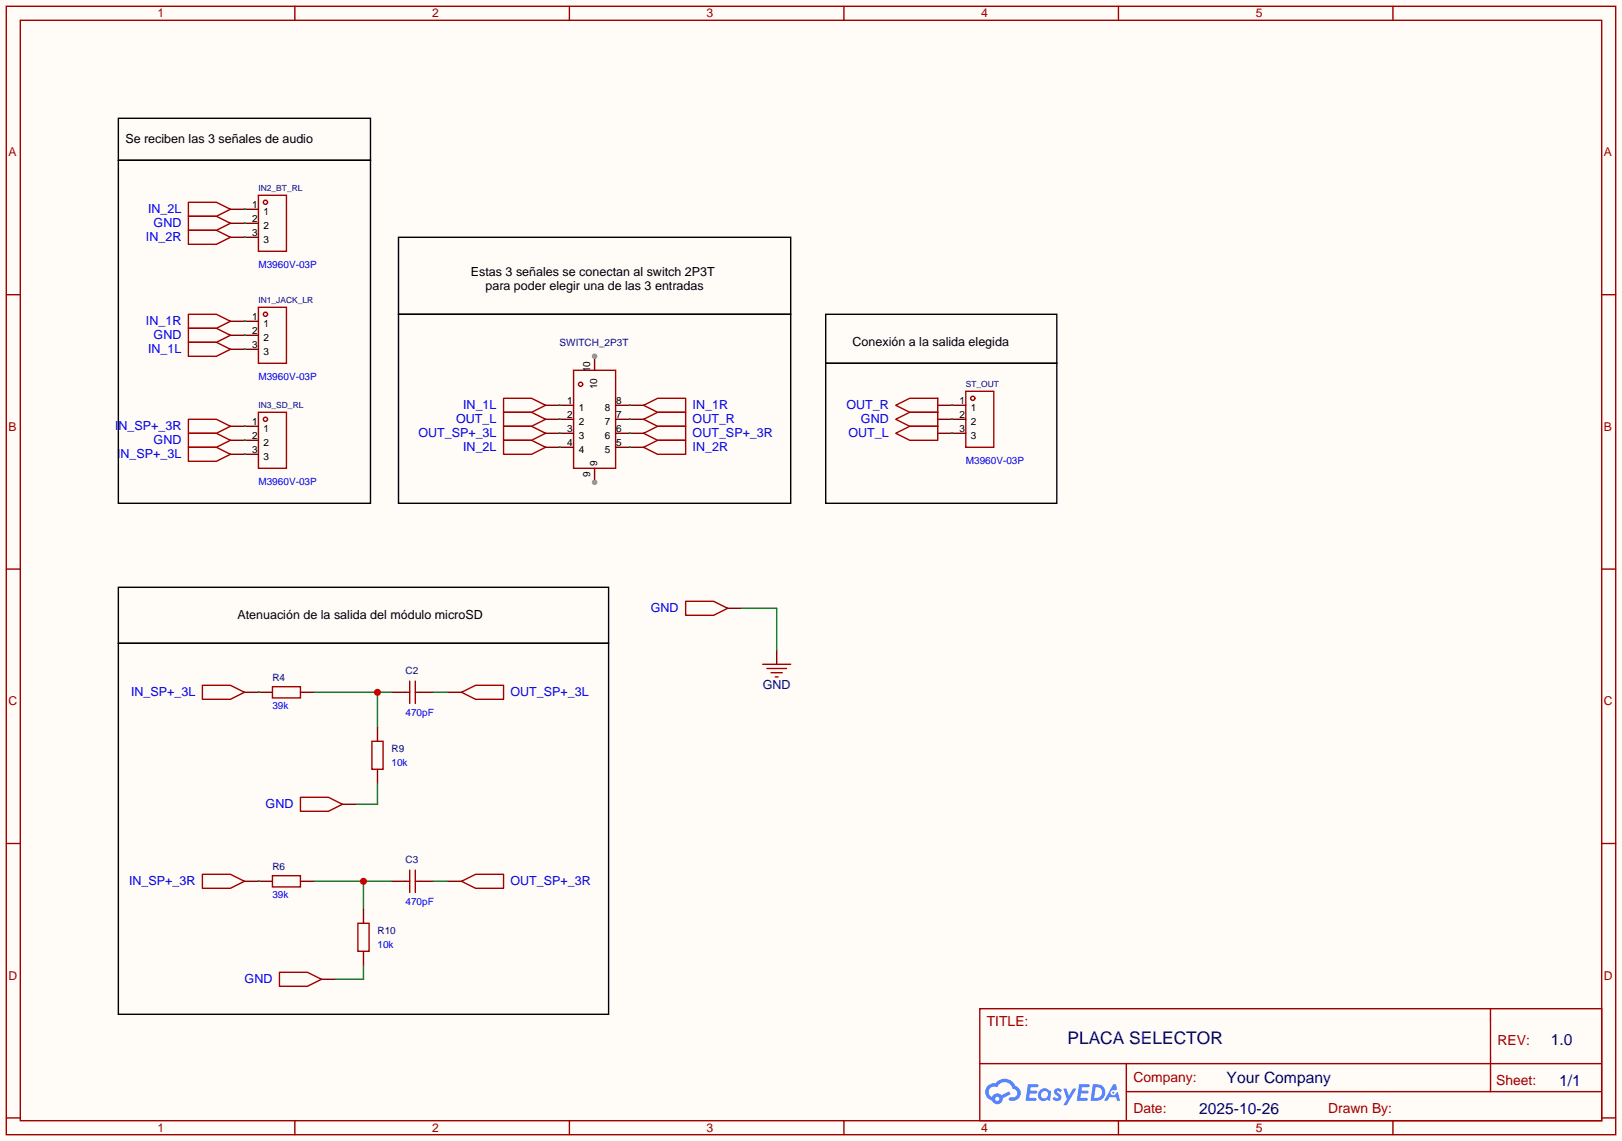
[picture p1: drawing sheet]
<svg xmlns="http://www.w3.org/2000/svg" width="294mm" height="207mm" viewBox="0 0 294 207" stroke-linecap="round" stroke-linejoin="round" font-family="sans-serif">
<path d="M0 0h294.1v207h-294.1z" fill="#fffcf7"/>
<g fill="none" stroke="#a10000" stroke-width=".25">
<path d="M1.1 1.1h291.9v204.8h-291.9zM3.7 3.7h286.7v199.6h-286.7zM53.5 1.1v2.6M103.3 1.1v2.6M153 1.1v2.6M202.8 1.1v2.6M252.6 1.1v2.6M1.1 53.5h2.6M290.4 53.5h2.6M1.1 103.3h2.6M290.4 103.3h2.6M1.1 153h2.6"/>
<path d="M290.4 153h2.6M177.7 183h112.7v20.3h-112.7zM177.7 193h112.7M204.2 198.1h86.2M204.2 193v10.1M270.3 183v15.1M1.1 202.8h2.6M53.5 203.3v2.6M103.3 203.3v2.6M153 203.3v2.6M202.8 203.3v2.6M252.6 203.3v2.6"/>
<path d="M290.4 202.8h2.6"/>
</g>
<g fill="#5487ff">
<path d="M191.3 197.6l.5-.2 .4 .1 .3 .3-.2 .4a.33 .33 0 0 0-.3-.3 .33 .33 0 0 0-.3 .2v.1a.89 .89 0 0 1 .6 1.3 1 1 0 0 1-1.5-.1l.4-.4 .5 .3 .2-.1v-.2a.88 .88 0 0 1-.6-1.4z"/>
<path d="M192.8 197.5h.6l.4 1.3 .8-1.3h.6l-1.8 3h-.6l.7-1.1z"/>
<path d="M186.4 196.7h.8a1.1 1.1 0 0 1 1.1 .2l-.1 .3-1.3 .1-.1 .6h1.1l.2 .2-.3 .3h-1.1l-.1 .8h1.2l.1 .4-.2 .1h-1.7z"/>
<path d="M195.7 196.7h.8a1.11 1.11 0 0 1 1.1 .2 .26 .26 0 0 1-.3 .4h-1.1l-.1 .6h1.1l.2 .2-.3 .3h-1.1l-.1 .8h1.2l.1 .4-.2 .1h-1.7z"/>
<path d="M201.9 196.7h.5l.2 .9-.4 .3a.5 .5 0 0 0-.8 .1 .5 .5 0 0 0 .3 .7 .5 .5 0 0 0 .7-.4l.3-.2 .4 1.6h-.5l-.2-.6h-1.2l-.4 .6h-.6z"/>
<path d="M198.2 196.7l-.4 3h.9a1.51 1.51 0 0 0 1.7-1.5 1.51 1.51 0 0 0-1.7-1.5zM198.7 197.2a1 1 0 0 1 1.2 1.1 1 1 0 0 1-1.3 .9h-.2z"/>
<path d="M188.7 197.7a1.07 1.07 0 0 0-.3 1.6 1.07 1.07 0 0 0 1.5 .2l.5 .2 .2-1.6-.1-.2-.3-.1a1.02 1.02 0 0 0-1.5-.1zM188.7 198.6a.67 .67 0 0 1 1.3 0 .67 .67 0 0 1-1.3 0z"/>
<path d="M179.1 197a1.58 1.58 0 0 0 .8 2.7 1.01 1.01 0 0 0 1.1 .6 1.01 1.01 0 0 0 .9-1l1.4-.8-.3-.5-1.4 .7a1.03 1.03 0 0 0-1.7 .3 1 1 0 0 1-.5-1.4 1 1 0 0 1 1.4-.3 1.49 1.49 0 0 1 1.6-1 1.49 1.49 0 0 1 1.3 1.3 .82 .82 0 0 1 .7 1 .82 .82 0 0 1-1.2 .5 .31 .31 0 0 0-.3 .3 .31 .31 0 0 0 .3 .3 1.43 1.43 0 0 0 1.8-.9 1.43 1.43 0 0 0-.9-1.8 2.09 2.09 0 0 0-3.6-.5l-.8 .1zM180.5 199.4a.39 .39 0 0 1 .7 0 .39 .39 0 0 1-.7 0z"/>
<circle cx="201.9" cy="198.2" r=".19"/>
</g>
<g fill="none" stroke="#a10000" stroke-width=".25">
<path d="M104 67.2h7.6v17.8h-7.6z"/>
<circle cx="105.3" cy="69.7" r=".38"/>
</g>
<path d="M101.5 73.5h2.5M101.5 76.1h2.5M101.5 78.6h2.5M111.6 73.5h2.6M111.6 76.1h2.6M111.6 78.6h2.6M101.5 81.2h2.5M107.8 85v2.5M111.6 81.2h2.6" fill="none" stroke="#870000" stroke-width=".25"/>
<circle cx="107.8" cy="87.5" r=".51" fill="#999"/>
<path d="M107.8 64.6v2.6" fill="none" stroke="#870000" stroke-width=".25"/>
<circle cx="107.8" cy="64.6" r=".51" fill="#999"/>
<g fill="none" stroke="#870000" stroke-width=".25">
<path d="M41.8 38h2.5M41.8 58.3h2.5M41.8 40.5h2.5M41.8 43.1h2.5M41.8 60.8h2.5M41.8 63.4h2.5M41.8 79.9h2.5M41.8 77.3h2.5M98.9 73.5h2.6M98.9 76.1h2.6M98.9 78.6h2.6M114.2 73.5h2.5"/>
<path d="M114.2 76.1h2.5M114.2 78.6h2.5M170.1 73.5h2.5M170.1 76.1h2.5M170.1 78.6h2.5M41.8 82.4h2.5M98.9 81.2h2.6M114.2 81.2h2.5M132 110.4h2.5M140.8 118v2.5M44.3 125.6h5.1M54.5 125.6h2.5"/>
<path d="M71 125.6h2.5M76.1 125.6h2.5M81.2 125.6h2.5M62.1 145.9h2.5"/>
</g>
<g fill="none" stroke="#a10000" stroke-width=".25">
<path d="M34.2 36.7h5l2.6 1.3-2.6 1.2h-5zM34.2 39.2h5l2.6 1.3-2.6 1.3h-5zM34.2 57h5l2.6 1.3-2.6 1.3h-5zM34.2 59.6h5l2.6 1.2-2.6 1.3h-5zM34.2 41.8h5l2.6 1.3-2.6 1.2h-5zM34.2 62.1h5l2.6 1.3-2.6 1.2h-5zM34.2 78.6h5l2.6 1.3-2.6 1.3h-5zM34.2 76.1h5l2.6 1.2-2.6 1.3h-5zM91.3 72.3h5.1l2.5 1.2-2.5 1.3h-5.1zM91.3 74.8h5.1l2.5 1.3-2.5 1.2h-5.1zM91.3 77.3h5.1l2.5 1.3-2.5 1.3h-5.1zM91.3 79.9h5.1l2.5 1.3-2.5 1.2h-5.1z"/>
<path d="M116.7 73.5l2.6-1.2h5v2.5h-5zM116.7 76.1l2.6-1.3h5v2.5h-5zM116.7 78.6l2.6-1.3h5v2.6h-5zM162.4 73.5l2.6-1.2h5.1v2.5h-5.1zM162.4 76.1l2.6-1.3h5.1v2.5h-5.1zM162.4 78.6l2.6-1.3h5.1v2.6h-5.1zM34.2 81.2h5l2.6 1.2-2.6 1.3h-5zM116.7 81.2l2.6-1.3h5v2.5h-5zM124.3 109.1h5.1l2.6 1.3-2.6 1.2h-5.1zM36.7 124.3h5.1l2.5 1.3-2.5 1.3h-5.1zM49.4 124.6h5.1v2h-5.1zM73.5 125.6h.8"/>
<path d="M74.3 123.6v4M75.3 123.6v4M75.3 125.6h.8M83.7 125.6l2.5-1.3h5.1v2.6h-5.1zM138.3 120.5h5.1M139.1 121.3h3.5M139.8 122h2.1M140.6 122.8h.5M54.5 144.7h5.1l2.5 1.2-2.5 1.3h-5.1z"/>
</g>
<path d="M101.5 73.5h.1M101.5 76.1h.1M101.5 78.6h.1M114.2 78.6h.1M114.2 76.1h.1M114.2 73.5h.1M101.5 81.2h.1M114.2 81.2h.1M134.5 110.4h6.3v7.6M46.9 125.6h.1M57 125.6h14M68.5 125.6v6.4" fill="none" stroke="#008700" stroke-width=".25"/>
<circle cx="68.5" cy="125.6" r=".63" fill="#c00"/>
<path d="M78.6 125.6h2.6M46.9 159.9h.1M57 159.9h14M65.9 159.9v5.1" fill="none" stroke="#008700" stroke-width=".25"/>
<path d="M44.3 159.9h5.1M54.5 159.9h2.5M71 159.9h2.5M76.1 159.9h2.5M81.2 159.9h2.5M58.3 177.7h2.5" fill="none" stroke="#870000" stroke-width=".25"/>
<path d="M36.7 158.6h5.1l2.5 1.3-2.5 1.3h-5.1zM49.4 158.9h5.1v2h-5.1zM73.5 159.9h.8M74.3 157.9v4M75.3 157.9v4M75.3 159.9h.8M83.7 159.9l2.5-1.3h5.1v2.6h-5.1zM50.7 176.4h5.1l2.5 1.3-2.5 1.2h-5.1z" fill="none" stroke="#a10000" stroke-width=".25"/>
<circle cx="65.9" cy="159.9" r=".63" fill="#c00"/>
<g fill="none" stroke="#008700" stroke-width=".25">
<path d="M44.3 38h.1M44.3 58.3h.1M44.3 40.5h.1M44.3 43.1h.1M44.3 60.8h.1M44.3 63.4h.1M44.3 79.9h.1M44.3 77.3h.1M172.6 73.5h.1M172.6 76.1h.1M172.6 78.6h.1M44.3 82.4h.1"/>
<path d="M68.5 142.1v3.8h-3.9M78.6 159.9h2.6M65.9 175.1v2.6h-5.1"/>
</g>
<g fill="none" stroke="#a10000" stroke-width=".25">
<path d="M46.9 35.4h5v10.2h-5zM46.9 55.8h5v10.1h-5zM46.9 74.8h5v10.2h-5zM175.1 71h5.1v10.2h-5.1zM67.4 134.5h2.1v5.1h-2.1zM64.9 167.5h2v5.1h-2z"/>
<circle cx="48.1" cy="36.7" r=".38"/>
<circle cx="48.1" cy="57" r=".38"/>
<circle cx="48.1" cy="76.1" r=".38"/>
<circle cx="176.4" cy="72.3" r=".38"/>
</g>
<g fill="none" stroke="#870000" stroke-width=".25">
<path d="M44.3 38h2.6M44.3 58.3h2.6M44.3 40.5h2.6M44.3 43.1h2.6M44.3 60.8h2.6M44.3 63.4h2.6M44.3 77.3h2.6M44.3 79.9h2.6M172.6 73.5h2.5M172.6 76.1h2.5M172.6 78.6h2.5M44.3 82.4h2.6"/>
<path d="M68.5 132v2.5M68.5 139.6v2.5M65.9 165v2.5M65.9 172.6v2.5"/>
</g>
<path d="M21.5 29.1h45.7v62.2h-45.7zM21.5 21.5h45.7v7.6h-45.7zM72.3 57h71.1v34.3h-71.1zM72.3 43.1h71.1v13.9h-71.1zM149.7 57h41.9v8.9h-41.9zM149.7 65.9h41.9v25.4h-41.9zM21.5 116.7h88.9v67.3h-88.9zM21.5 106.6h88.9v10.1h-88.9z" fill="none" stroke="#000" stroke-width=".25"/>
<text font-size="3.1" fill="#000080" x="193.6" y="189.5">PLACA SELECTOR</text>
<g font-size="2.8" fill="#000080">
<text x="281.2" y="189.6">1.0</text>
<text x="222.4" y="196.5">Your Company</text>
<text x="282.7" y="197">1/1</text>
<text x="217.5" y="202.1">2025-10-26</text>
</g>
<g font-size="2.5" fill="#a00000">
<text x="178.9" y="186.2">TITLE:</text>
<text x="271.6" y="189.5">REV:</text>
<text x="205.5" y="196.4">Company:</text>
<text x="271.3" y="196.8">Sheet:</text>
<text x="205.5" y="201.9">Date:</text>
<text x="240.8" y="202">Drawn By:</text>
</g>
<g font-size="2.3">
<text x="22.7" y="26">Se reciben las 3 señales de audio</text>
<text x="85.4" y="50.1">Estas 3 señales se conectan al switch 2P3T</text>
<text x="88" y="52.7">para poder elegir una de las 3 entradas</text>
<text x="154.6" y="62.8">Conexión a la salida elegida</text>
<text x="43.1" y="112.4">Atenuación de la salida del módulo microSD</text>
</g>
<g font-size="2.3" fill="#00f">
<text x="26.8" y="38.7">IN_2L</text>
<text x="27.9" y="41.2">GND</text>
<text x="26.5" y="43.8">IN_2R</text>
<text x="26.5" y="59">IN_1R</text>
<text x="26.8" y="64.1">IN_1L</text>
<text x="27.9" y="61.6">GND</text>
<text x="82.7" y="76.8">OUT_L</text>
<text x="84" y="74.3">IN_1L</text>
<text x="125.6" y="74.3">IN_1R</text>
<text x="125.6" y="76.8">OUT_R</text>
<text x="153.5" y="74.3">OUT_R</text>
<text x="156.1" y="76.8">GND</text>
<text x="20.9" y="78.1">IN_SP+_3R</text>
<text x="21.2" y="83.1">IN_SP+_3L</text>
<text x="27.9" y="80.6">GND</text>
<text x="75.9" y="79.3">OUT_SP+_3L</text>
<text x="84" y="81.9">IN_2L</text>
<text x="125.6" y="79.3">OUT_SP+_3R</text>
<text x="125.6" y="81.9">IN_2R</text>
<text x="153.9" y="79.3">OUT_L</text>
<text x="118" y="111.1">GND</text>
<text x="23.8" y="126.3">IN_SP+_3L</text>
<text x="92.6" y="126.3">OUT_SP+_3L</text>
<text x="48.2" y="146.6">GND</text>
<text x="23.4" y="160.6">IN_SP+_3R</text>
<text x="92.6" y="160.6">OUT_SP+_3R</text>
<text x="44.4" y="178.4">GND</text>
</g>
<text font-size="2.3" fill="#000080" x="138.3" y="125.1">GND</text>
<g font-size="2.2" fill="#a00000">
<text x="28.6" y="3.1">1</text>
<text x="78.4" y="3.1">2</text>
<text x="128.1" y="3.1">3</text>
<text x="177.9" y="3.1">4</text>
<text x="227.7" y="3.1">5</text>
<text x="1.5" y="28.4">A</text>
<text x="290.8" y="28.4">A</text>
<text x="1.5" y="78.2">B</text>
<text x="290.8" y="78.2">B</text>
<text x="1.5" y="127.9">C</text>
<text x="290.8" y="127.9">C</text>
<text x="1.5" y="177.7">D</text>
<text x="290.8" y="177.7">D</text>
<text x="28.6" y="205.3">1</text>
<text x="78.4" y="205.3">2</text>
<text x="128.1" y="205.3">3</text>
<text x="177.9" y="205.3">4</text>
<text x="227.7" y="205.3">5</text>
</g>
<g font-size="1.8">
<text x="45.7" y="37.7">1</text>
<text x="45.7" y="40.2">2</text>
<text x="47.8" y="38.9">1</text>
<text x="47.8" y="41.5">2</text>
<text x="45.7" y="42.7">3</text>
<text x="47.8" y="44">3</text>
<text x="45.7" y="58">1</text>
<text x="47.8" y="59.3">1</text>
<text x="45.7" y="60.5">2</text>
<text x="45.7" y="63.1">3</text>
<text x="47.8" y="61.8">2</text>
<text x="47.8" y="64.3">3</text>
<text x="107" y="67.5" transform="rotate(-90 107 67.5)">10</text>
<text x="108.3" y="70.6" transform="rotate(-90 108.3 70.6)">10</text>
<text x="45.7" y="77">1</text>
<text x="102.9" y="73.2">1</text>
<text x="102.9" y="75.8">2</text>
<text x="105" y="74.5">1</text>
<text x="105" y="77">2</text>
<text x="109.7" y="77">7</text>
<text x="109.7" y="74.5">8</text>
<text x="111.8" y="75.8">7</text>
<text x="111.8" y="73.2">8</text>
<text x="174" y="73.2">1</text>
<text x="174" y="75.8">2</text>
<text x="176.1" y="74.5">1</text>
<text x="176.1" y="77">2</text>
<text x="45.7" y="79.6">2</text>
<text x="45.7" y="82.1">3</text>
<text x="47.8" y="78.3">1</text>
<text x="47.8" y="80.8">2</text>
<text x="47.8" y="83.4">3</text>
<text x="102.9" y="78.3">3</text>
<text x="102.9" y="80.8">4</text>
<text x="105" y="79.6">3</text>
<text x="105" y="82.1">4</text>
<text x="109.7" y="82.1">5</text>
<text x="109.7" y="79.6">6</text>
<text x="111.8" y="80.8">5</text>
<text x="111.8" y="78.3">6</text>
<text x="174" y="78.3">3</text>
<text x="176.1" y="79.6">3</text>
<text x="107" y="86.6" transform="rotate(-90 107 86.6)">9</text>
<text x="108.3" y="84.5" transform="rotate(-90 108.3 84.5)">9</text>
</g>
<g font-size="1.8" fill="#00f">
<text x="46.9" y="48.6">M3960V-03P</text>
<text x="46.9" y="68.9">M3960V-03P</text>
<text x="46.9" y="88">M3960V-03P</text>
<text x="175.1" y="84.2">M3960V-03P</text>
<text x="49.4" y="128.6">39k</text>
<text x="73.5" y="129.9">470pF</text>
<text x="71" y="139">10k</text>
<text x="49.4" y="162.9">39k</text>
<text x="73.5" y="164.2">470pF</text>
<text x="68.5" y="172">10k</text>
</g>
<g font-size="1.8" fill="#000080">
<text x="101.5" y="62.8">SWITCH_2P3T</text>
<text x="49.4" y="123.5">R4</text>
<text x="73.5" y="122.3">C2</text>
<text x="71" y="136.5">R9</text>
<text x="49.4" y="157.8">R6</text>
<text x="73.5" y="156.6">C3</text>
<text x="68.5" y="169.5">R10</text>
</g>
<g font-size="1.5" fill="#000080">
<text x="46.9" y="34.6">IN2_BT_RL</text>
<text x="46.9" y="55">IN1_JACK_LR</text>
<text x="175.1" y="70.2">ST_OUT</text>
<text x="46.9" y="74">IN3_SD_RL</text>
</g>
</svg>
